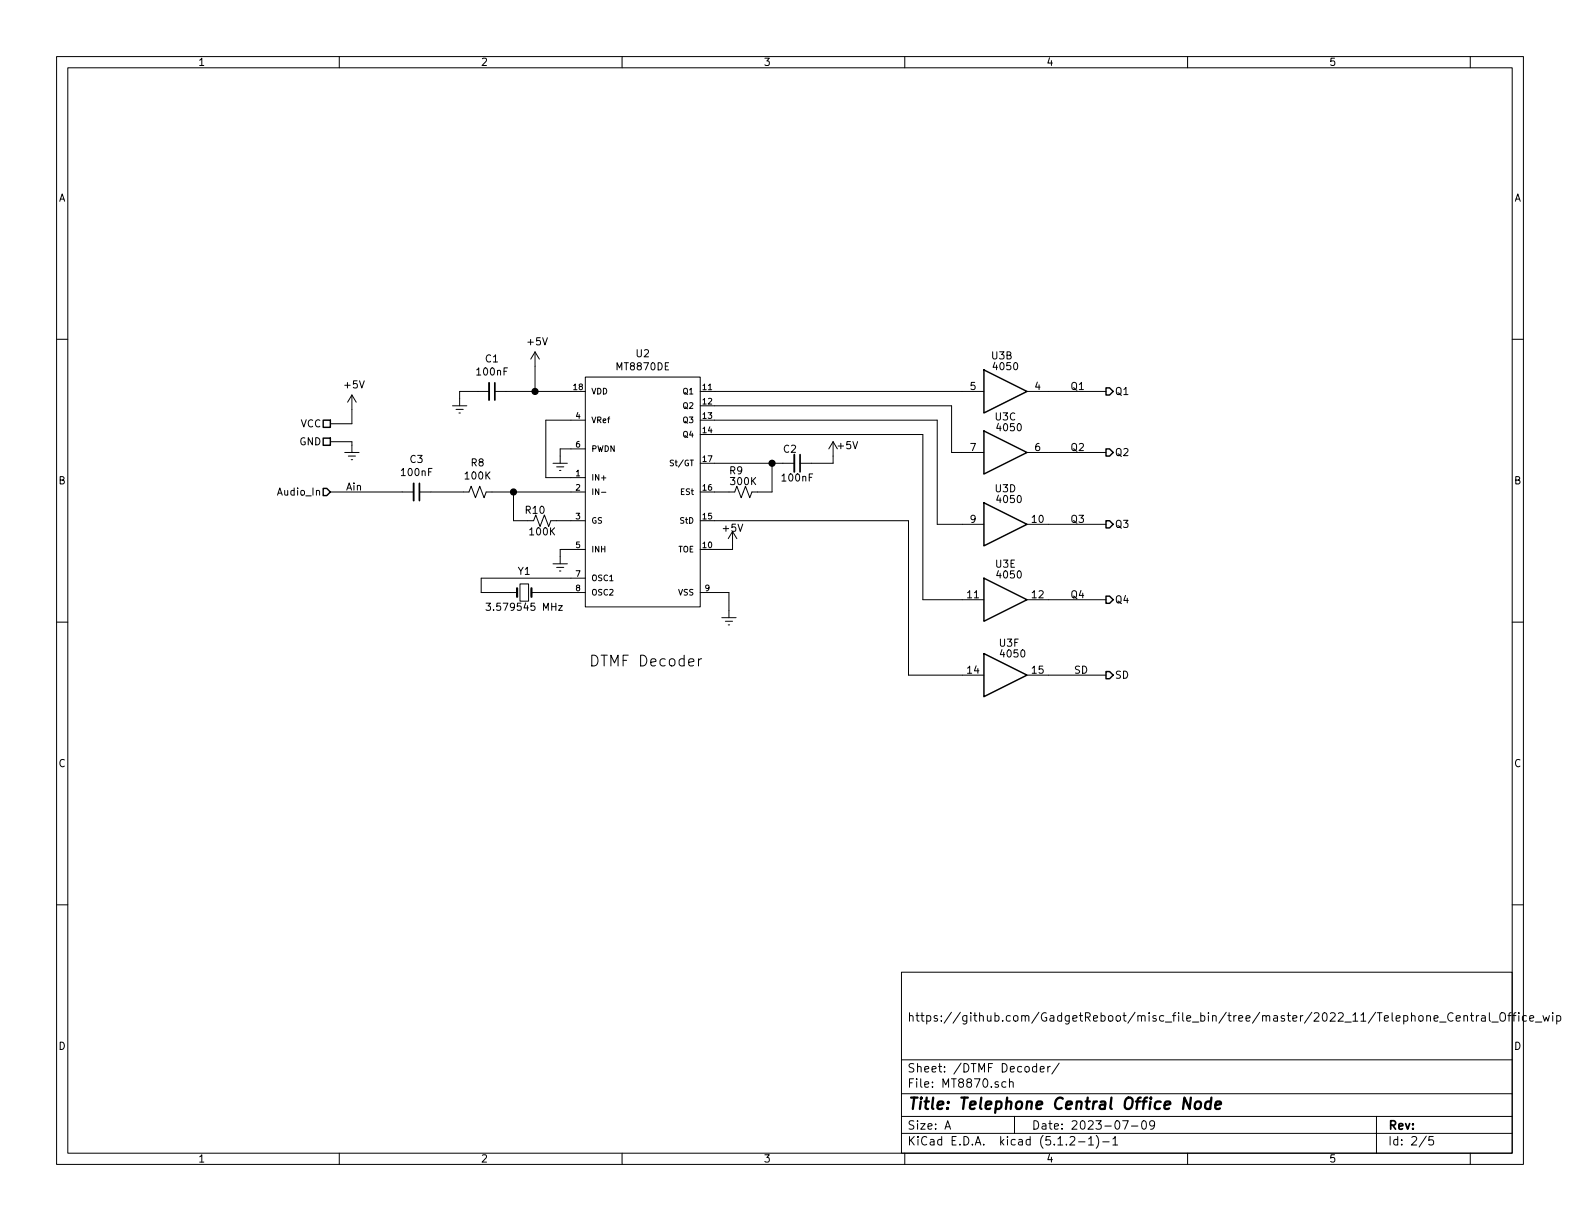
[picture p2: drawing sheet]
<svg xmlns="http://www.w3.org/2000/svg" width="279mm" height="216mm" viewBox="0 0 279 216" stroke-linecap="round" stroke-linejoin="round" font-family="sans-serif">
<g fill="none" stroke="#000" stroke-width=".18">
<path d="M10 10h259.4v195.9h-259.4zM12 12h255.4v191.9h-255.4zM60 10v2M110 10v2M160 10v2M210 10v2M260 10v2M10 60h2M267.4 60h2M58.4 78.1h3.8v1.9M62.2 69.9v5h-3.8M62.2 69.9l-.7 1.2"/>
<path d="M62.2 69.9l.8 1.2M80 71.8h2.5M80.6 72.4h1.3M81.2 73h.2M86.5 69.2h-5.2v2.6M87.5 69.2h16M94.6 62.2l-.7 1.3M94.6 62.2v7M94.6 62.2l.8 1.3M103.5 66.7h20.3v40.6h-20.3zM103.5 74.3h-7v10.2h7M103.5 79.4h-4.4v2.5"/>
<path d="M123.8 69.2h50.2M123.8 71.8h44.5v8.2h5.7M123.8 74.3h41.9v18.4h8.3M123.8 76.8h39.4v29.2h10.8M147.3 78.1v3.8h-5.8M147.3 78.1l-.7 1.3M147.3 78.1l.8 1.3M181.6 69.2h14M58.4 87h14.8M61 80h2.5M61.6 80.6h1.3M62.1 81.3h.3"/>
<path d="M74.2 87h8.7l.4-1 .8 2 .7-2 .8 2 .4-1h17.5M90.8 87v5.1h3.6l.3-1 .8 2 .8-2 .7 2 .4-1h6.1M97.8 81.9h2.5M97.8 99.7h2.5M98.4 82.6h1.3M98.9 83.2h.3M103.5 97.2h-4.4v2.5M106.4 87h.7M119.1 81.4h-.5a.42 .42 0 0 0 .4 .6v.3h-.5M123.8 92.1h36.9v27.3h13.3M123.8 81.9h16.7M129.5 94v3.2h-5.7"/>
<path d="M129.5 94l-.7 1.3M129.5 94l.8 1.3M136.5 81.9v5.1h-3.5l-.4 1-.8-2-.7 2-.8-2-.4 1h-6.1M181.6 80h14M181.6 92.7h14M10 110h2M86 106.7h.7l-.4 .4 .4 .2v.5l-.2 .1-.5-.1M91.9 103.3h1.6v3h-1.6zM94 104.8h9.5M98.4 100.3h1.3M98.8 107.1h.6l-.6 .8h.6M98.9 101h.3"/>
<path d="M103.5 102.2h-18.4v2.6h6.3M123.5 116.5v1.3M123.8 104.8h5.1v4.4M124.1 116.5l-.4 .1-.2 .2M127.6 109.2h2.6M128.3 109.9h1.2M128.8 110.5h.2M181.6 106h14M181.6 119.4h14M267.4 110h2M10 160h2M267.4 160h2"/>
<path d="M159.4 171.9h108v32h-108zM256.9 179.2a.7 .7 0 0 0-.9 .2 .7 .7 0 0 0 .2 1 .55 .55 0 0 0 .7 0M258.9 179.7l.2-.1 .3 .1 .1 .9M258.9 179.6v1M260 179.6h.6M260.2 179.1v1.3l.4 .2M261.1 179.6v1M261.5 179.6l-.4 .3M262 179.7h.6l.1 .9M262.7 179.9l-.5 .1-.2 .2v.3l.2 .1 .5-.1M263.4 179.1v1.3l.2 .2M265.4 179.1a.5 .5 0 0 1 .6 0 .5 .5 0 0 1 .2 .5v.5a.5 .5 0 0 1-.5 .5 .5 .5 0 0 1-.5-.5v-.5z"/>
<path d="M266.6 179.6h.6M267.2 179.1h-.3v.2v1.3M267.5 179.6h.6M268.1 179.1l-.4 .2v1.3M268.6 179.1v.1M268.6 179.6v1M269.9 179.7l-.4-.1-.3 .3 .1 .5 .2 .2 .4-.1M272.8 179.6l.4 1 .2-.7 .3 .7 .3-1M274.6 179.1v.1M274.6 179.6v1M275.3 179.7l.4-.1 .3 .3-.1 .5-.2 .2-.4-.1M275.3 179.6v1.5"/>
<path d="M159.4 197.4h108M159.4 193.4h108M159.4 187.4h108M167.1 199.7l.5-1.5 .5 1.5M167.2 199.2h.8M177.9 191.3h-.5l-.2 .2v.6l.2 .2 .5-.1M178.5 191.4l.1-.1a.37 .37 0 0 1 .6 .2v.8M178.5 190.8v1.5M179.4 197.4v3M183.3 188.6h-.4l-.3 .2 .1 .6 .2 .2 .4-.1M183.3 188.1v1.5M183.9 189.1l.8-.2-.1-.3h-.5l-.2 .2 .1 .7h.6"/>
<path d="M185.3 188.6v1M185.7 188.6l-.4 .2M187.3 188l-1.3 1.9M198.5 198.2h1l-.6 1.5M200.1 199.1h1.1M202 198.3l.4-.1a.94 .94 0 0 1 0 1.5 .82 .82 0 0 1-.4-1.4zM204.2 198.8l-.3 .3h-.3l-.3-.3v-.3l.2-.3h.4l.2 .1a1.13 1.13 0 0 1-.2 1.3l-.4 .1M243.4 197.4v6.5M253.6 180.1l.7-.2-.1-.2-.4-.1-.2 .2 .1 .7h.5M254.6 180.7h1.1M257.5 180.1l.7-.2v-.2l-.5-.1-.2 .2 .1 .7h.6M263.8 180.7h1.1"/>
<path d="M270.5 180.1l.7-.2-.1-.2-.4-.1-.2 .2 .1 .7h.5M271.5 180.7h1.1M60 203.9v2M110 203.9v2M159.4 200.4h108M160 203.9v2M189.2 201.1l.2-.1h.4l.2 .1 .1 .3-.1 .2-.8 .9h.9M190.7 201.9h1.2M192.5 201.4l.4-.4v1.5M192.5 202.5h.9M193.9 200.8a1.71 1.71 0 0 1 0 2.2M195 201.9h1.1"/>
<path d="M196.8 201.4l.4-.4v1.5M196.8 202.5h.8M210 203.9v2M252.2 200.9l-1.2 1.9M253.4 201h-.7v.7l.2-.2 .5 .1 .1 .2-.1 .5-.2 .2-.5-.2M260 203.9v2"/>
</g>
<path d="M210.6 194.1l-.2 2-1-2-.2 2M211.5 194.9a.54 .54 0 0 1 .5-.1 .54 .54 0 0 1 .4 .3l-.1 .6a.56 .56 0 0 1-.5 .4 .56 .56 0 0 1-.5-.4zM214.1 194.8a.68 .68 0 0 0-.9 .3l-.1 .6 .1 .3 .2 .1 .6-.1M214.2 194.1l-.2 2M214.9 195.4l1-.2-.1-.4h-.7l-.2 1 .2 .3 .6-.1" fill="none" stroke="#000" stroke-width=".41"/>
<path d="M91.4 104v1.5M94 104v1.5" fill="none" stroke="#000" stroke-width=".38"/>
<path d="M86.5 67.7v3M73.2 85.5v3M140.5 80.4v3" fill="none" stroke="#000" stroke-width=".33"/>
<path d="M87.5 67.7v3M74.2 85.5v3M141.5 80.4v3" fill="none" stroke="#000" stroke-width=".3"/>
<g fill="#000" stroke="#000" stroke-width=".25">
<circle cx="94.6" cy="69.2" r=".51"/>
<circle cx="90.8" cy="87" r=".51"/>
<circle cx="136.5" cy="81.9" r=".51"/>
</g>
<g fill="none" stroke="#000" stroke-width=".25">
<path d="M57.1 74.3h1.3v1.3h-1.3zM57.1 77.5h1.3v1.2h-1.3zM174 65.4l7.6 3.8-7.6 3.8zM174 76.2l7.6 3.8-7.6 3.8zM195.6 79.4h.6l.6 .6-.6 .6h-.6zM195.6 68.6h.6l.6 .6-.6 .7h-.6zM57.1 86.4h.7l.6 .6-.6 .6h-.7zM174 88.9l7.6 3.8-7.6 3.8zM195.6 92.1h.6l.6 .6-.6 .6h-.6zM174 102.2l7.6 3.8-7.6 3.9zM174 115.6l7.6 3.8-7.6 3.8zM195.6 118.7h.6l.6 .7-.6 .6h-.6z"/>
<path d="M195.6 105.4h.6l.6 .6-.6 .7h-.6z"/>
</g>
<text font-size="2.8" x="160.4" y="196.2">Title: Telephone Central Office Node</text>
<text font-size="2.7" x="104.1" y="117.9">DTMF Decoder</text>
<g font-size="2.1">
<text x="160.4" y="180.6">https://github.com/GadgetReboot/misc_file_bin/tree/master/2022_11/Telephone_Central_Office_wip</text>
<text x="160.4" y="189.6">Sheet: /DTMF Decoder/</text>
<text x="160.4" y="192.3">File: MT8870.sch</text>
<text x="160.4" y="202.5">KiCad E.D.A. kicad (5.1.2-1)-1</text>
<text x="160.4" y="199.7">Size: A</text>
<text x="182.4" y="199.7">Date: 2023-07-09</text>
<text x="245.4" y="199.7">Rev:</text>
<text x="245.4" y="202.5">Id: 2/5</text>
</g>
<g font-size="1.8">
<text x="35" y="11.6">1</text>
<text x="85" y="11.6">2</text>
<text x="135" y="11.6">3</text>
<text x="185" y="11.6">4</text>
<text x="235" y="11.6">5</text>
<text x="10.4" y="35.6">A</text>
<text x="267.8" y="35.6">A</text>
<text x="85.9" y="64.1">C1</text>
<text x="93.4" y="61.1">+5V</text>
<text x="109.2" y="65.5">MT8870DE</text>
<text x="112.5" y="63.2">U2</text>
<text x="175.4" y="63.6">U3B</text>
<text x="175.8" y="65.5">4050</text>
<text x="61" y="68.7">+5V</text>
<text x="84.5" y="66.4">100nF</text>
<text x="171.6" y="69">5</text>
<text x="183" y="69">4</text>
<text x="189.2" y="69">Q1</text>
<text x="197.1" y="69.8">Q1</text>
<text x="53.2" y="75.6">VCC</text>
<text x="176" y="74.3">U3C</text>
<text x="176.5" y="76.3">4050</text>
<text x="53" y="78.7">GND</text>
<text x="72.5" y="81.9">C3</text>
<text x="83.3" y="82.5">R8</text>
<text x="129.1" y="83.9">R9</text>
<text x="138.6" y="80.1">C2</text>
<text x="148.3" y="79.4">+5V</text>
<text x="171.6" y="79.8">7</text>
<text x="183" y="79.8">6</text>
<text x="189.2" y="79.8">Q2</text>
<text x="197.1" y="80.6">Q2</text>
<text x="10.4" y="85.6">B</text>
<text x="49.3" y="87.6">Audio_In</text>
<text x="61.3" y="86.7">Ain</text>
<text x="71.1" y="84.2">100nF</text>
<text x="82.3" y="84.8">100K</text>
<text x="129.3" y="85.8">300K</text>
<text x="138.4" y="85.1">100nF</text>
<text x="176" y="87">U3D</text>
<text x="176.5" y="89">4050</text>
<text x="267.8" y="85.6">B</text>
<text x="93" y="90.9">R10</text>
<text x="93.8" y="94.7">100K</text>
<text x="127.9" y="94">+5V</text>
<text x="171.6" y="92.5">9</text>
<text x="182.5" y="92.5">10</text>
<text x="189.2" y="92.5">Q3</text>
<text x="197.1" y="93.3">Q3</text>
<text x="91.6" y="101.7">Y1</text>
<text x="176.1" y="100.4">U3E</text>
<text x="171.1" y="105.8">11</text>
<text x="176.5" y="102.3">4050</text>
<text x="182.5" y="105.8">12</text>
<text x="189.2" y="105.8">Q4</text>
<text x="197.1" y="106.7">Q4</text>
<text x="87" y="108">3.579545 MHz</text>
<text x="171.1" y="119.1">14</text>
<text x="176.8" y="114.4">U3F</text>
<text x="177.1" y="116.3">4050</text>
<text x="182.5" y="119.1">15</text>
<text x="189.9" y="119.1">SD</text>
<text x="197.1" y="120">SD</text>
<text x="10.4" y="135.6">C</text>
<text x="267.8" y="135.6">C</text>
<text x="10.4" y="185.6">D</text>
<text x="267.8" y="185.6">D</text>
<text x="35" y="205.5">1</text>
<text x="85" y="205.5">2</text>
<text x="135" y="205.5">3</text>
<text x="185" y="205.5">4</text>
<text x="235" y="205.5">5</text>
</g>
<g font-size="1.4">
<text x="101.4" y="69">18</text>
<text x="104.5" y="69.7">VDD</text>
<text x="120.9" y="69.7">Q1</text>
<text x="124.3" y="69">11</text>
<text x="124.3" y="71.5">12</text>
<text x="101.9" y="74">4</text>
<text x="104.5" y="74.8">VRef</text>
<text x="120.9" y="72.3">Q2</text>
<text x="120.9" y="74.8">Q3</text>
<text x="120.9" y="77.3">Q4</text>
<text x="124.3" y="74">13</text>
<text x="124.3" y="76.6">14</text>
<text x="101.9" y="79.1">6</text>
<text x="104.5" y="79.9">PWDN</text>
<text x="119" y="82.4">St/GT</text>
<text x="124.3" y="81.7">17</text>
<text x="101.9" y="84.2">1</text>
<text x="101.9" y="86.7">2</text>
<text x="104.5" y="85">IN+</text>
<text x="104.5" y="87.5">IN-</text>
<text x="120.4" y="87.5">ESt</text>
<text x="124.3" y="86.7">16</text>
<text x="101.9" y="91.8">3</text>
<text x="104.5" y="92.6">GS</text>
<text x="120.4" y="92.6">StD</text>
<text x="124.3" y="91.8">15</text>
<text x="101.9" y="96.9">5</text>
<text x="101.9" y="102">7</text>
<text x="104.5" y="97.7">INH</text>
<text x="119.9" y="97.7">TOE</text>
<text x="124.3" y="96.9">10</text>
<text x="101.9" y="104.5">8</text>
<text x="104.5" y="102.7">OSC1</text>
<text x="104.5" y="105.3">OSC2</text>
<text x="120" y="105.3">VSS</text>
<text x="124.7" y="104.5">9</text>
</g>
</svg>
